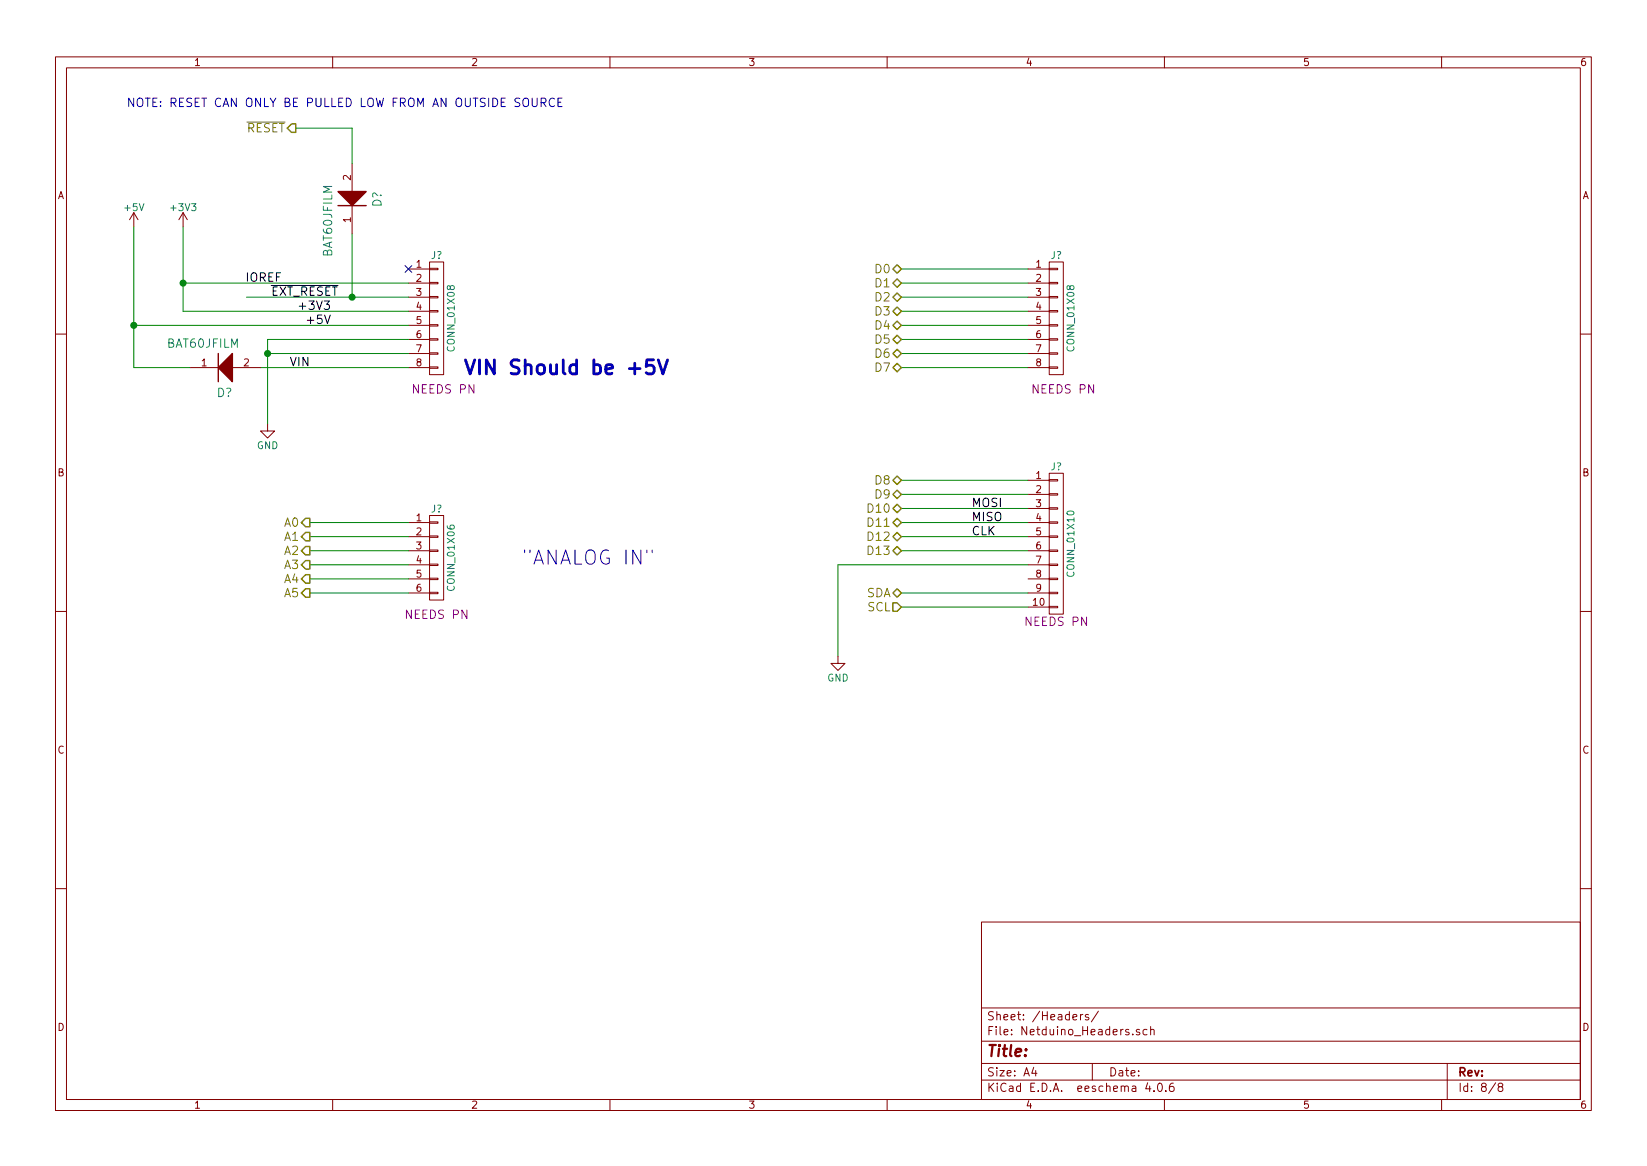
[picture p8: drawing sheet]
<svg xmlns="http://www.w3.org/2000/svg" width="297mm" height="210mm" viewBox="0 0 297 210" stroke-linecap="round" stroke-linejoin="round" font-family="sans-serif">
<g fill="none" stroke="#840000" stroke-width=".18">
<path d="M10 10.3h277v189.9h-277zM12 12.2h273v186.1h-273zM60 10.3v1.9M110 10.3v1.9M160 10.3v1.9M210 10.3v1.9M260 10.3v1.9M24.1 38.3l-.7 1.3M24.1 38.3v2.6M24.1 38.3l.8 1.3M33 38.3l-.7 1.3M33 38.3v2.6"/>
<path d="M33 38.3l.8 1.3M63.5 29.5v5M63.5 37.1v5.1M73.7 48.5h3.8M73.7 51h3.8M73.7 53.6h3.8M73.7 56.1h3.8M73.7 58.7h3.8M77.5 47.2h2.5v20.4h-2.5zM77.5 58.5h1.5v.3h-1.5zM77.5 56h1.5v.3h-1.5zM77.5 53.5h1.5v.2h-1.5z"/>
<path d="M77.5 50.9h1.5v.3h-1.5zM77.5 48.4h1.5v.2h-1.5zM185.4 48.5h3.8M185.4 51h3.8M185.4 53.6h3.8M185.4 56.1h3.8M185.4 58.7h3.8M189.2 47.2h2.6v20.4h-2.6zM189.2 58.5h1.6v.3h-1.6zM189.2 56h1.6v.3h-1.6zM189.2 53.5h1.6v.2h-1.6zM189.2 50.9h1.6v.3h-1.6z"/>
<path d="M189.2 48.4h1.6v.2h-1.6zM10 60.2h2M34.3 66.3h5.1M41.9 66.3h5.1M48.3 76.4v1.3h1.2l-1.2 1.3-1.3-1.3h1.3M73.7 61.2h3.8M73.7 63.7h3.8M73.7 66.3h3.8M77.5 66.2h1.5v.2h-1.5zM77.5 63.6h1.5v.3h-1.5zM77.5 61.1h1.5v.2h-1.5zM185.4 61.2h3.8"/>
<path d="M185.4 63.7h3.8M185.4 66.3h3.8M189.2 66.2h1.6v.2h-1.6zM189.2 63.6h1.6v.3h-1.6zM189.2 61.1h1.6v.2h-1.6zM285 60.2h2M73.7 94.2h3.8M73.7 96.8h3.8M73.7 99.3h3.8M77.5 99.2h1.5v.2h-1.5zM77.5 96.6h1.5v.3h-1.5zM77.5 94.1h1.5v.3h-1.5z"/>
<path d="M77.5 93h2.5v15.2h-2.5zM185.4 94.2h3.8M185.4 96.8h3.8M185.4 99.3h3.8M185.4 86.6h3.8M185.4 89.1h3.8M185.4 91.7h3.8M189.2 99.2h1.6v.2h-1.6zM189.2 96.6h1.6v.3h-1.6zM189.2 94.1h1.6v.3h-1.6zM189.2 91.6h1.6v.2h-1.6zM189.2 89h1.6v.3h-1.6z"/>
<path d="M189.2 86.5h1.6v.2h-1.6zM189.2 85.3h2.6v25.4h-2.6zM10 110.3h2M73.7 101.8h3.8M73.7 104.4h3.8M73.7 106.9h3.8M77.5 106.8h1.5v.3h-1.5zM77.5 104.3h1.5v.2h-1.5zM77.5 101.7h1.5v.3h-1.5zM151.1 118.4v1.2h1.3l-1.3 1.3-1.2-1.3h1.2M185.4 101.8h3.8M185.4 104.4h3.8"/>
<path d="M185.4 106.9h3.8M185.4 109.5h3.8M189.2 109.3h1.6v.3h-1.6zM189.2 106.8h1.6v.3h-1.6zM189.2 104.3h1.6v.2h-1.6zM189.2 101.7h1.6v.3h-1.6zM285 110.3h2M10 160.2h2M177 166.3h108v32h-108zM285 160.2h2M60 198.3v1.9M110 198.3v1.9"/>
<path d="M160 198.3v1.9M177 194.8h108M177 191.8h108M177 187.8h108M177 181.8h108M186.4 192.5l-.3 1h.9M186.8 193v1M194.9 182.9v1M195.3 182.9l-.4 .3M196.3 183a.37 .37 0 0 0-.6 .1l.1 .3 .5 .1 .1 .1-.2 .3-.5-.1M197 191.8v3M198.1 182.3l-1.3 2"/>
<path d="M204.3 186.5v.1M205.5 185.7a.37 .37 0 0 0-.6 .1l.1 .2 .5 .2 .1 .1-.2 .3-.5-.1M206.9 185.7l-.5-.1-.3 .3 .1 .6 .2 .1 .5-.1M207 195.2l-.4 1.1h1M207.3 195.8v1M207.5 185.7l.2-.1 .4 .1 .1 .9M207.5 185.1v1.5M208.1 196.7v.1M208.9 195.5l.2-.2a.81 .81 0 0 1 .6 .6 .81 .81 0 0 1-.3 .8l-.1 .1a.79 .79 0 0 1-.4-1.3zM210 198.3v1.9M210.3 196.7v.1M211.6 195.3a.59 .59 0 0 0-.7 .7l.1 .7 .2 .1 .5-.1 .1-.5-.2-.2-.4-.1-.3 .3"/>
<path d="M260 198.3v1.9M261 191.8v6.5M269.7 195.2l-1.2 2M270.5 196l-.3-.3 .1-.2 .2-.2 .4 .1 .1 .2v.2l-.5 .2-.3 .3 .1 .4 .2 .1h.3l.2-.3v-.2l-.2-.3"/>
</g>
<path d="M73.1 47.9l1.2 1.2M74.3 47.9l-1.2 1.2" fill="none" stroke="#000084" stroke-width=".18"/>
<g fill="none" stroke="#008400" stroke-width=".18">
<path d="M53.3 23.1h10.2v6.4M24.1 58.7h49.6M24.1 40.9v25.4h10.2M33 40.9v15.2h40.7M33 51h40.7M44.4 53.6h29.3M63.5 42.2v11.4M162.6 53.6h22.8M162.6 56.1h22.8M162.6 58.7h22.8M162.6 51h22.8M162.6 48.5h22.8"/>
<path d="M47 66.3h26.7M48.3 63.7h25.4M73.7 61.2h-25.4v15.2M162.6 61.2h22.8M162.6 63.7h22.8M162.6 66.3h22.8M55.9 94.2h17.8M55.9 96.8h17.8M55.9 99.3h17.8M162.6 94.2h22.8M162.6 96.8h22.8M162.6 99.3h22.8"/>
<path d="M162.6 86.6h22.8M162.6 89.1h22.8M162.6 91.7h22.8M55.9 101.8h17.8M55.9 104.4h17.8M55.9 106.9h17.8M162.6 106.9h22.8M162.6 109.5h22.8M185.4 101.8h-34.3v16.6"/>
</g>
<path d="M48.9 51.5h12.1M54 55.2h1.1" fill="none" stroke="#000" stroke-width=".18"/>
<g fill="#008400" stroke="#008400" stroke-width=".25">
<circle cx="48.3" cy="63.7" r=".51"/>
<circle cx="24.1" cy="58.7" r=".51"/>
<circle cx="33" cy="51" r=".51"/>
<circle cx="63.5" cy="53.6" r=".51"/>
</g>
<path d="M61 37.1h5M39.4 63.7v5.1" fill="none" stroke="#840000" stroke-width=".25"/>
<g fill="#840000" stroke="#840000" stroke-width=".25">
<path d="M39.4 66.3l2.5-2.6v5.1z"/>
<path d="M61 34.5h5l-2.5 2.6z"/>
</g>
<path d="M83.9 64.9l.9 2.5 .8-2.5M86.5 64.9v2.5M89.2 64.9v2.5l-1.5-2.5v2.5" fill="none" stroke="#0000c2" stroke-width=".51"/>
<path d="M44.5 22h6.9" fill="none" stroke="#848400" stroke-width=".18"/>
<g fill="none" stroke="#848400" stroke-width=".25">
<path d="M52.6 22.3h.7v1.6h-.7l-.8-.8zM161 48.5l.8-.8 .8 .8-.8 .8zM161 51l.8-.7 .8 .7-.8 .8zM161.8 52.8l.8 .8-.8 .8-.8-.8zM161.8 55.4l.8 .7-.8 .8-.8-.8zM161.8 57.9l.8 .8-.8 .7-.8-.7zM161 66.3l.8-.8 .8 .8-.8 .8zM161.8 60.4l.8 .8-.8 .8-.8-.8zM161.8 63l.8 .7-.8 .8-.8-.8zM55.1 93.5h.8v1.5h-.8l-.7-.8zM55.1 96h.8v1.5h-.8l-.7-.7zM55.1 98.5h.8v1.6h-.8l-.7-.8z"/>
<path d="M161 86.6l.8-.8 .8 .8-.8 .8zM161 91.7l.8-.8 .8 .8-.8 .8zM161 96.8l.8-.8 .8 .8-.8 .7zM161.8 88.4l.8 .7-.8 .8-.8-.8zM161.8 93.5l.8 .7-.8 .8-.8-.8zM161.8 98.5l.8 .8-.8 .8-.8-.8zM55.1 101.1h.8v1.5h-.8l-.7-.8zM55.1 103.6h.8v1.6h-.8l-.7-.8zM55.1 106.2h.8v1.5h-.8l-.7-.8zM161 108.7h.8l.8 .8-.8 .7h-.8zM161.8 106.2l.8 .7-.8 .8-.8-.8z"/>
</g>
<path d="M96 17.7v1.2l.3 .3h.3l.3-.3v-1.2M97.6 18.5l.7-.1 .2-.2-.1-.3-.2-.2h-.6v1.5M98 18.5l.5 .7M100 17.9a.62 .62 0 0 0-.8-.1 .62 .62 0 0 0-.2 .8 .58 .58 0 0 0 .3 .5 .58 .58 0 0 0 .7 0M100.6 18.4h.5M101.4 17.7h-.8v1.5h.8" fill="none" stroke="#0000c2" stroke-width=".18"/>
<g font-size="3.5" fill="#0000c2">
<text x="89.3" y="67.6">VIN Should be +5V</text>
<text x="94.9" y="101.8">&quot;ANALOG IN&quot;</text>
</g>
<text font-size="2.8" fill="#840000" x="178" y="190.5">Title:</text>
<text font-size="2.1" fill="#0000c2" x="22.9" y="19.3">NOTE: RESET CAN ONLY BE PULLED LOW FROM AN OUTSIDE SOURCE</text>
<g font-size="2.1" fill="#848400">
<text x="44.3" y="23.9">RESET</text>
<text x="157.9" y="49.3">D0</text>
<text x="157.9" y="51.8">D1</text>
<text x="157.9" y="54.4">D2</text>
<text x="157.9" y="56.9">D3</text>
<text x="157.9" y="59.4">D4</text>
<text x="157.9" y="62">D5</text>
<text x="157.9" y="64.5">D6</text>
<text x="157.9" y="67.1">D7</text>
<text x="157.9" y="87.4">D8</text>
<text x="157.9" y="89.9">D9</text>
<text x="51.2" y="95">A0</text>
<text x="156.7" y="92.5">D10</text>
<text x="156.7" y="95">D11</text>
<text x="51.2" y="97.5">A1</text>
<text x="51.2" y="100.1">A2</text>
<text x="156.7" y="97.5">D12</text>
<text x="156.7" y="100.1">D13</text>
<text x="51.2" y="102.6">A3</text>
<text x="51.2" y="105.2">A4</text>
<text x="51.2" y="107.7">A5</text>
<text x="156.2" y="107.7">SDA</text>
<text x="156.4" y="110.2">SCL</text>
</g>
<g font-size="2.1" fill="#008484">
<text x="68.8" y="37.3" transform="rotate(-90 68.8 37.3)">D?</text>
<text x="59.9" y="46.2" transform="rotate(-90 59.9 46.2)">BAT60JFILM</text>
<text x="30.2" y="62.7">BAT60JFILM</text>
<text x="39.1" y="71.6">D?</text>
</g>
<g font-size="2.1">
<text x="44.3" y="50.8">IOREF</text>
<text x="48.6" y="53.3">EXT_RESET</text>
<text x="54.7" y="55.9">+3V3</text>
<text x="55.9" y="58.4">+5V</text>
<text x="52.3" y="66">VIN</text>
<text x="175.3" y="91.4">MOSI</text>
<text x="175.3" y="94">MISO</text>
<text x="175.3" y="96.5">CLK</text>
</g>
<g font-size="2.1" fill="#840084">
<text x="74.6" y="71">NEEDS PN</text>
<text x="186.4" y="71">NEEDS PN</text>
<text x="73.3" y="111.6">NEEDS PN</text>
<text x="185.1" y="112.9">NEEDS PN</text>
</g>
<g font-size="2.1" fill="#840000">
<text x="178" y="184">Sheet: /Headers/</text>
<text x="178" y="186.7">File: Netduino_Headers.sch</text>
<text x="178" y="196.9">KiCad E.D.A. eeschema 4.0.6</text>
<text x="178" y="194.1">Size: A4</text>
<text x="200" y="194.1">Date:</text>
<text x="263" y="194.1">Rev:</text>
<text x="263" y="196.9">Id: 8/8</text>
</g>
<g font-size="1.8" fill="#840000">
<text x="35" y="11.9">1</text>
<text x="85" y="11.9">2</text>
<text x="135" y="11.9">3</text>
<text x="185" y="11.9">4</text>
<text x="235" y="11.9">5</text>
<text x="285" y="11.9">6</text>
<text x="10.4" y="35.9">A</text>
<text x="63.2" y="32.5" transform="rotate(-90 63.2 32.5)">2</text>
<text x="285.4" y="35.9">A</text>
<text x="63.2" y="40.1" transform="rotate(-90 63.2 40.1)">1</text>
<text x="75.1" y="48.3">1</text>
<text x="75.1" y="50.8">2</text>
<text x="75.1" y="53.3">3</text>
<text x="186.8" y="48.3">1</text>
<text x="186.8" y="50.8">2</text>
<text x="186.8" y="53.3">3</text>
<text x="75.1" y="55.9">4</text>
<text x="75.1" y="58.4">5</text>
<text x="186.8" y="55.9">4</text>
<text x="186.8" y="58.4">5</text>
<text x="75.1" y="61">6</text>
<text x="75.1" y="63.5">7</text>
<text x="186.8" y="61">6</text>
<text x="186.8" y="63.5">7</text>
<text x="36.3" y="66">1</text>
<text x="44" y="66">2</text>
<text x="75.1" y="66">8</text>
<text x="186.8" y="66">8</text>
<text x="10.4" y="85.9">B</text>
<text x="186.8" y="86.4">1</text>
<text x="186.8" y="88.9">2</text>
<text x="285.4" y="85.9">B</text>
<text x="75.1" y="94">1</text>
<text x="186.8" y="91.4">3</text>
<text x="186.8" y="94">4</text>
<text x="75.1" y="96.5">2</text>
<text x="75.1" y="99.1">3</text>
<text x="75.1" y="101.6">4</text>
<text x="186.8" y="96.5">5</text>
<text x="186.8" y="99.1">6</text>
<text x="186.8" y="101.6">7</text>
<text x="75.1" y="104.1">5</text>
<text x="75.1" y="106.7">6</text>
<text x="186.8" y="104.1">8</text>
<text x="186.8" y="106.7">9</text>
<text x="186.4" y="109.2">10</text>
<text x="10.4" y="135.9">C</text>
<text x="285.4" y="135.9">C</text>
<text x="10.4" y="185.9">D</text>
<text x="285.4" y="185.9">D</text>
<text x="35" y="199.9">1</text>
<text x="85" y="199.9">2</text>
<text x="135" y="199.9">3</text>
<text x="185" y="199.9">4</text>
<text x="235" y="199.9">5</text>
<text x="285" y="199.9">6</text>
</g>
<g font-size="1.8" fill="#008484">
<text x="22.5" y="38">+5V</text>
<text x="30.9" y="38">+3V3</text>
<text x="77.7" y="46.7">J?</text>
<text x="189.5" y="46.7">J?</text>
<text x="82" y="63" transform="rotate(-90 82 63)">CONN_01X08</text>
<text x="193.8" y="63" transform="rotate(-90 193.8 63)">CONN_01X08</text>
<text x="46.3" y="81">GND</text>
<text x="189.5" y="84.8">J?</text>
<text x="77.7" y="92.4">J?</text>
<text x="82" y="106.2" transform="rotate(-90 82 106.2)">CONN_01X06</text>
<text x="193.8" y="103.7" transform="rotate(-90 193.8 103.7)">CONN_01X10</text>
<text x="149.2" y="122.9">GND</text>
</g>
</svg>
